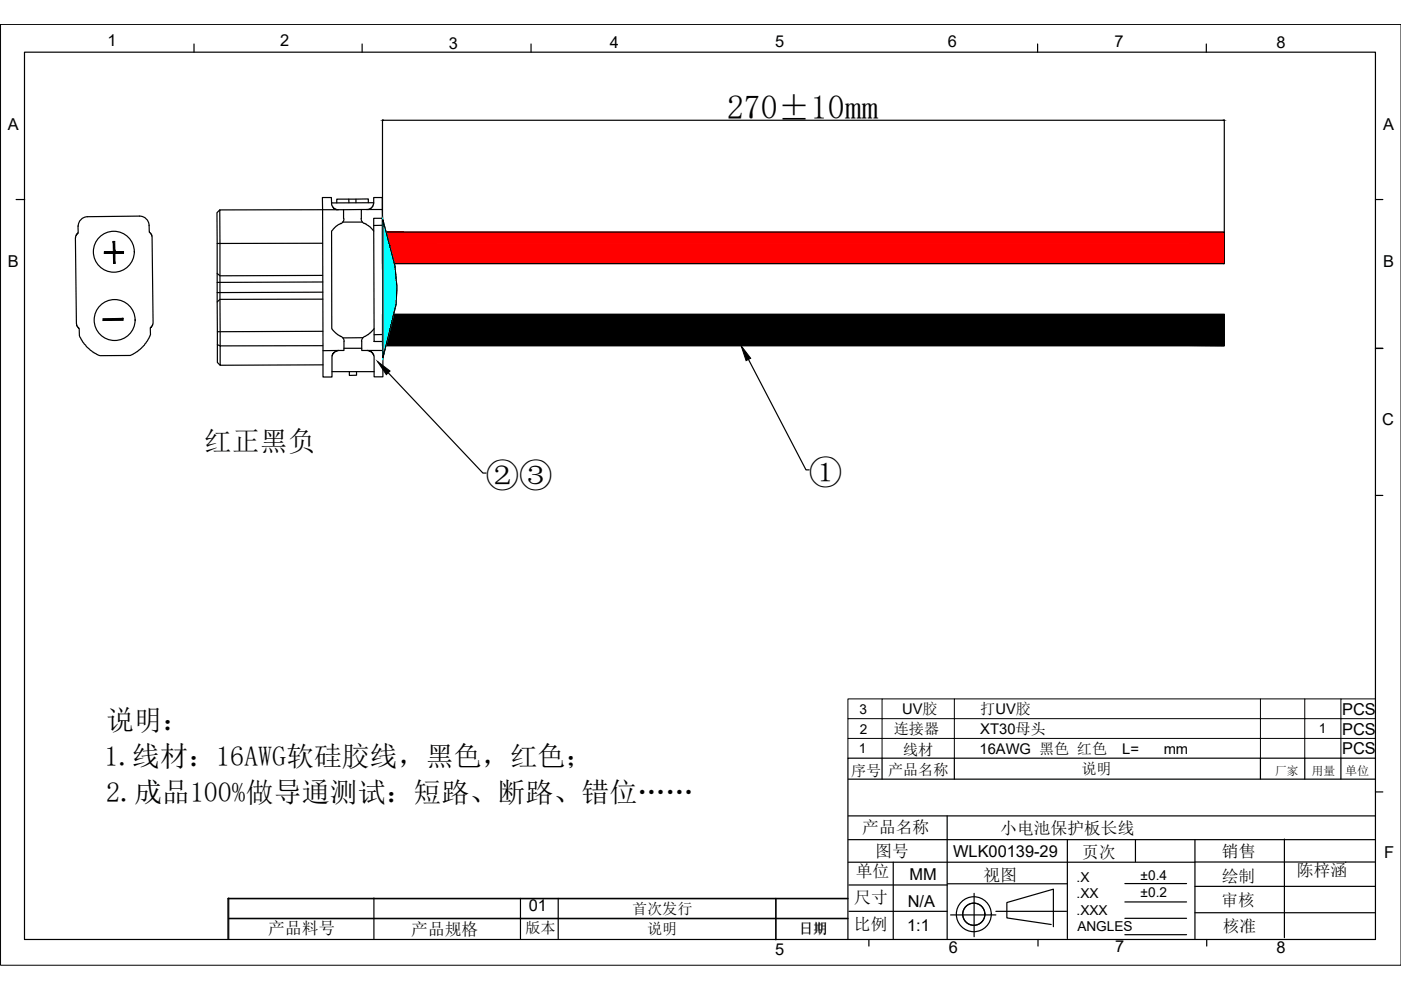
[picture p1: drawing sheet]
<svg xmlns="http://www.w3.org/2000/svg" width="297mm" height="210mm" viewBox="0 0 297 210" stroke-linecap="round" stroke-linejoin="round" font-family="sans-serif">
<!-- layer: 0 -->
<g fill="none" stroke="#000" stroke-width=".25">
<path d="M5.2 11.1h286.4v188.1h-286.4zM41.1 9.3v1.8M76.8 9.3v1.8M112.6 9.3v1.8M220 9.3v1.8M255.8 9.3v1.8M81.1 25.4v31.7M81.3 25.5h178.1M259.6 25.4v23.8M3.4 42.3h1.8M31.6 47.8a2.01 2.01 0 0 0-2-2l-11 .1a2.01 2.01 0 0 0-2 2.1M31.6 47.8l.1 1.4 .5 .6v.3l.3 18.5-.2 .4-.4 .5v1.5l-1 1.7-1.8 1.9-1.5 .8h-6.4l-.4-.1-1.1-.7-1.1-.9-1-1.2-.7-1.1-.1-1.7-.5-.6-.1-.5-.2-18.2 .2-.6 .4-.4-.1-1.5"/>
<path d="M46 58l.6 .5 21.8-.1M46.6 44.5l-.6 .6 .1 28M68.4 51.6h-22.4M68.4 59.8l-22.4 .1M70.3 43l.2 .8 .5 .5 .3 .2h1.5v1.9M71.7 44.5h-25.1l.1 28.8-.6-.2v3.7l.6 .6M72.2 47.3l-.9 .6-1 1.1v20.7l1.2 1.2 .8 .4M72.6 47.1h4.3M72.9 46.4a1.16 1.16 0 0 1-.6 1M73.9 42.2l.1 .8M75.5 42.2v.8M76.6 46.4a1.16 1.16 0 0 0 .6 1"/>
<path d="M76.6 44.4l-3.8 .1M77.3 47.3l1.2 .8 .7 .9M77.7 44.4h3.4M78.1 43v-.8h-6.7v.8M79.2 43h-8.9v-1.1h-1.9l.1 38h1.9v-4.7l.5-.6 .5-.2 1.5-.1v-1.9M79.2 46.3h1.9v26.1h-1.8zM81.1 46.3v-4.4h-1.9v1.3l-.5 .9-.6 .3h-1.5v2M81.1 49.2h178.5v6.7h-178.5zM81.1 47.8h-1.9M81.2 46.7l2.5 9.7 .4 4.4-.1 3.7-2.8 11.3zM291.6 42.3h1.6M68.4 61.9l-22.4 .1"/>
<path d="M68.4 70.2l-22.3 .1M68.4 63.4l-21.8 .1-.6 .5M68.4 73.3h-21.7v4.1h21.8M70.4 78.8h3.7M71.8 74.3l-3.3 .1M72.3 71.3a1.16 1.16 0 0 1 .7 1.1M72.9 73.8h3.8M74.1 78.8h1.5v.8h-1.5zM75.6 78.8h3.7M76.7 72.3v2l1.8 .1 .6 .5 .2 .4v4.6h1.9v-5.6M76.9 71.6h-4.2M79.3 69.7l-.8 .9-.8 .5a1.77 1.77 0 0 0-1 1.3"/>
<path d="M81.1 66.6h178.5v6.7h-178.5zM81.1 72.4l.1 1.9h-3.4M81.1 64.6l.1 11.2M81.1 70.9l-1.8 .1M82.3 79.1l20.1 21.2h.7M158.7 76.2l12.2 23.4h.7M291.6 73.8h1.6M291.6 73.9h1.6M291.6 105h1.6M179.9 178h111.7M179.9 173h111.7M179.9 165.2h111.7"/>
<path d="M187 160.8v4.4M200.8 173v26.1M202.3 160.8v4.4M226.3 178v21M240.7 178v4.7M253.4 178v21.1M267.2 160.8v4.4M272.3 177.9v20.9M276.6 160.8v4.4M284.3 160.8v4.4M291.6 160.8h-111.8v38.4M291.6 167.9h1.6"/>
<path d="M48.3 190.5h131.5M48.5 194.7h131.3M48.5 194.8h131.3M48.5 190.4v8.6M79.3 190.4v8.6M110.3 190.5v8.5M118.3 190.5v8.5M164.5 190.5v8.8M179.8 190.6h-131.5v8.6M179.9 182.8h73.5M180 187.6h20.8M180 193.2h20.8"/>
<path d="M184.2 199.2v1.4M189.4 182.8v16.3M200.9 187.4h25.4M201.5 194h9.6M206.5 189.4v9.2M211.1 193.2h15M220.1 199.2v1.4M222.9 196l-9.4-1.4v-3.2l9.8-2.9v8M238.5 187.3h13.1M238.5 191.2h13.1M238.5 194.7h13.1M238.5 198.2h13.1"/>
<path d="M253.4 182.8h38.2M253.4 187.9h38.2M253.4 193.5h38.2M255.8 199.2v1.4M285.3 182.8h.1"/>
<circle cx="24.1" cy="53.4" r="4.3"/>
<circle cx="24.3" cy="67.9" r="4.3"/>
<circle cx="206.5" cy="193.8" r="3.7"/>
<circle cx="206.5" cy="193.8" r="2.35"/>
</g>
<!-- layer: DIM -->
<path d="M.1 5.2h296.9v199.5h-296.9z" fill="none" stroke="#000" stroke-width=".21"/>
<!-- layer: 0 -->
<path d="M187 148.2h-7.2v4.2M202.3 148.2h-15.3v4.2h-7.2v4.2M267.2 148.2h-64.9v4.2h-15.3v4.2h15.3v4.2M276.6 148.2h-9.4v4.2h-64.9v4.2h64.9v4.2M284.3 148.2h-7.7v4.2h-9.4v4.2h9.4v4.2M291.6 148.2h-7.3v4.2h-7.7v4.2h7.7v4.2M291.6 152.4h-7.3v4.2h7.3M179.8 160.8v-4.2h7.2v4.2" fill="none" stroke="#000" stroke-width=".21"/>
<g fill="#000" stroke="#000" stroke-width=".21">
<path d="M81.1 25.5h.2zM259.4 25.5h.2zM22.1 53.7h1.9zM24 53.7h.4v2.2zM24 51.2h.3zM24.4 53.4h1.8zM80 76.6l2.7 2.1-.8 .7zM157.1 73.3l2.1 2.7-1 .5z"/>
<path d="M22.1 53.7h2.3zM22.1 53.7h2.3z"/>
<path d="M24 53.4h2.2zM24 53.4h2.2z"/>
<path d="M24 53.7h.4zM24 53.7h.4z"/>
<path d="M24 51.2l.4 2.2-.1-2.2zM24 51.2l.4 2.2h-.4zM24 53.4h.4zM24 53.4h.4z"/>
<path d="M24.1 55.9h.3zM24 53.7l.4 2.2h-.3z"/>
<path d="M24 53.4h2.2zM22.1 53.4h4.1z"/>
<path d="M22.1 53.4l4.1 .3v-.3zM22.1 53.4l4.1 .3h-4.1z"/>
<path d="M22.1 53.7h4.1zM22.1 53.7h2.3z"/>
<path d="M21.8 67.6l4.3-.1-4.3 .5zM21.8 68l4.3-.1v-.4z"/>
<path d="M81.1 66.6l178.5 4.3v-4.3zM81.1 66.6l178.5 4.3h-178.5z"/>
<path d="M81.1 70.9l178.5 1.5v-1.5zM81.1 70.9l178.5 1.5h-178.5z"/>
<path d="M81.1 72.4l178.5 .9v-.9zM81.1 72.4l178.5 .9h-178.5z"/>
</g>
<g fill="#f00" stroke="#f00" stroke-width=".21">
<path d="M81.1 49.2l178.5 2.3v-2.3zM81.1 49.2l178.5 2.3h-178.5z"/>
<path d="M81.1 51.5l178.5 4.4v-4.4zM81.1 51.5l178.5 4.4h-178.5z"/>
</g>
<g fill="#0ff" stroke="#0ff" stroke-width=".21">
<path d="M81.2 46.7l2.5 9.7h-2.5z"/>
<path d="M81.2 60.8h2.9l-.1 3.7z"/>
<path d="M81.2 56.4l2.9 4.4-.4-4.4zM81.2 56.4l2.9 4.4h-2.9z"/>
<path d="M81.2 60.8v3.7h2.8zM81.2 64.5h2.8l-2.8 11.3z"/>
<path d="M81.2 56.4l2.9 4.4-.4-4.4zM81.2 56.4l2.9 4.4h-2.9z"/>
<path d="M81.2 60.8v3.7h2.8zM81.2 64.5h2.8l-2.8 11.3z"/>
</g>
<g font-size="7.1">
<text x="154.2" y="25.3">270±10mm</text>
<text x="103" y="103.3">②③</text>
<text x="171.5" y="102.6">①</text>
</g>
<g font-size="5.9">
<text x="43.3" y="95.6">红正黑负</text>
<text x="22.5" y="154.7">说明：</text>
<text x="22.1" y="162.4">1.线材：16AWG软硅胶线，黑色，红色；</text>
<text x="22.5" y="170">2.成品100%做导通测试：短路、断路、错位……</text>
</g>
<g font-size="3.6">
<text x="182.8" y="176.5">产品名称</text>
<text x="212.1" y="176.9">小电池保护板长线</text>
<text x="181.4" y="186">单位</text>
<text x="185.6" y="181.8">图号</text>
<text x="229.4" y="182">页次</text>
<text x="259.1" y="181.6">销售</text>
<text x="275" y="185.7">陈梓涵</text>
<text x="181.1" y="191.5">尺寸</text>
<text x="208.5" y="186.9">视图</text>
<text x="259" y="186.9">绘制</text>
<text x="181" y="197.1">比例</text>
<text x="259" y="192.2">审核</text>
<text x="259.2" y="197.6">核准</text>
<text x="56.9" y="198.1">产品料号</text>
<text x="87.2" y="198.3">产品规格</text>
</g>
<g font-size="3.5">
<text x="22.8" y="9.7">1</text>
<text x="59.4" y="9.8">2</text>
<text x="95.2" y="10.3">3</text>
<text x="129.3" y="10.1">4</text>
<text x="164.4" y="10">5</text>
<text x="201" y="10">6</text>
<text x="236.3" y="10">7</text>
<text x="270.6" y="10.2">8</text>
<text x="1.7" y="27.6">A</text>
<text x="293.3" y="27.6">A</text>
<text x="1.6" y="56.7">B</text>
<text x="293.2" y="56.7">B</text>
<text x="293" y="90.1">C</text>
<text x="284.6" y="155.8">PCS</text>
<text x="284.6" y="151.6">PCS</text>
<text x="284.6" y="159.8">PCS</text>
<text x="202.1" y="181.6">WLK00139-29</text>
<text x="293.4" y="182">F</text>
<text x="192.8" y="186.6">MM</text>
<text x="112.1" y="193.2">01</text>
<text x="192.3" y="197.3">1:1</text>
<text x="192.5" y="192.3">N/A</text>
<text x="164.4" y="202.4">5</text>
<text x="201.2" y="202">6</text>
<text x="236.5" y="201.8">7</text>
<text x="270.6" y="202.1">8</text>
</g>
<g font-size="3.2">
<text x="189.5" y="155.5">连接器</text>
<text x="207.8" y="151.4">打UV胶</text>
<text x="191.5" y="160">线材</text>
<text x="180.5" y="164.6">序号</text>
<text x="188.3" y="164.3">产品名称</text>
<text x="229.3" y="164.1">说明</text>
<text x="111.4" y="197.8">版本</text>
<text x="134" y="193.7">首次发行</text>
<text x="137.2" y="198">说明</text>
</g>
<g font-size="3.1">
<text x="191.3" y="151.4">UV胶</text>
<text x="207.8" y="155.5">XT30母头</text>
<text x="207.7" y="159.9">16AWG 黑色 红色</text>
<text x="237.9" y="159.9">L=</text>
<text x="246.7" y="159.9">mm</text>
</g>
<text font-size="3" x="169.4" y="198">日期</text>
<g font-size="2.9">
<text x="182.2" y="151.4">3</text>
<text x="182.3" y="155.5">2</text>
<text x="279.6" y="155.5">1</text>
<text x="182.1" y="159.6">1</text>
<text x="228.2" y="187">.X</text>
<text x="228.2" y="190.4">.XX</text>
<text x="241.8" y="186.7">±0.4</text>
<text x="241.8" y="190.2">±0.2</text>
<text x="228.2" y="193.9">.XXX</text>
<text x="228.4" y="197.4">ANGLES</text>
</g>
<text font-size="2.6" x="285.2" y="164.3">单位</text>
<g font-size="2.5">
<text x="270.3" y="164.2">厂家</text>
<text x="278.1" y="164.3">用量</text>
</g>
</svg>
